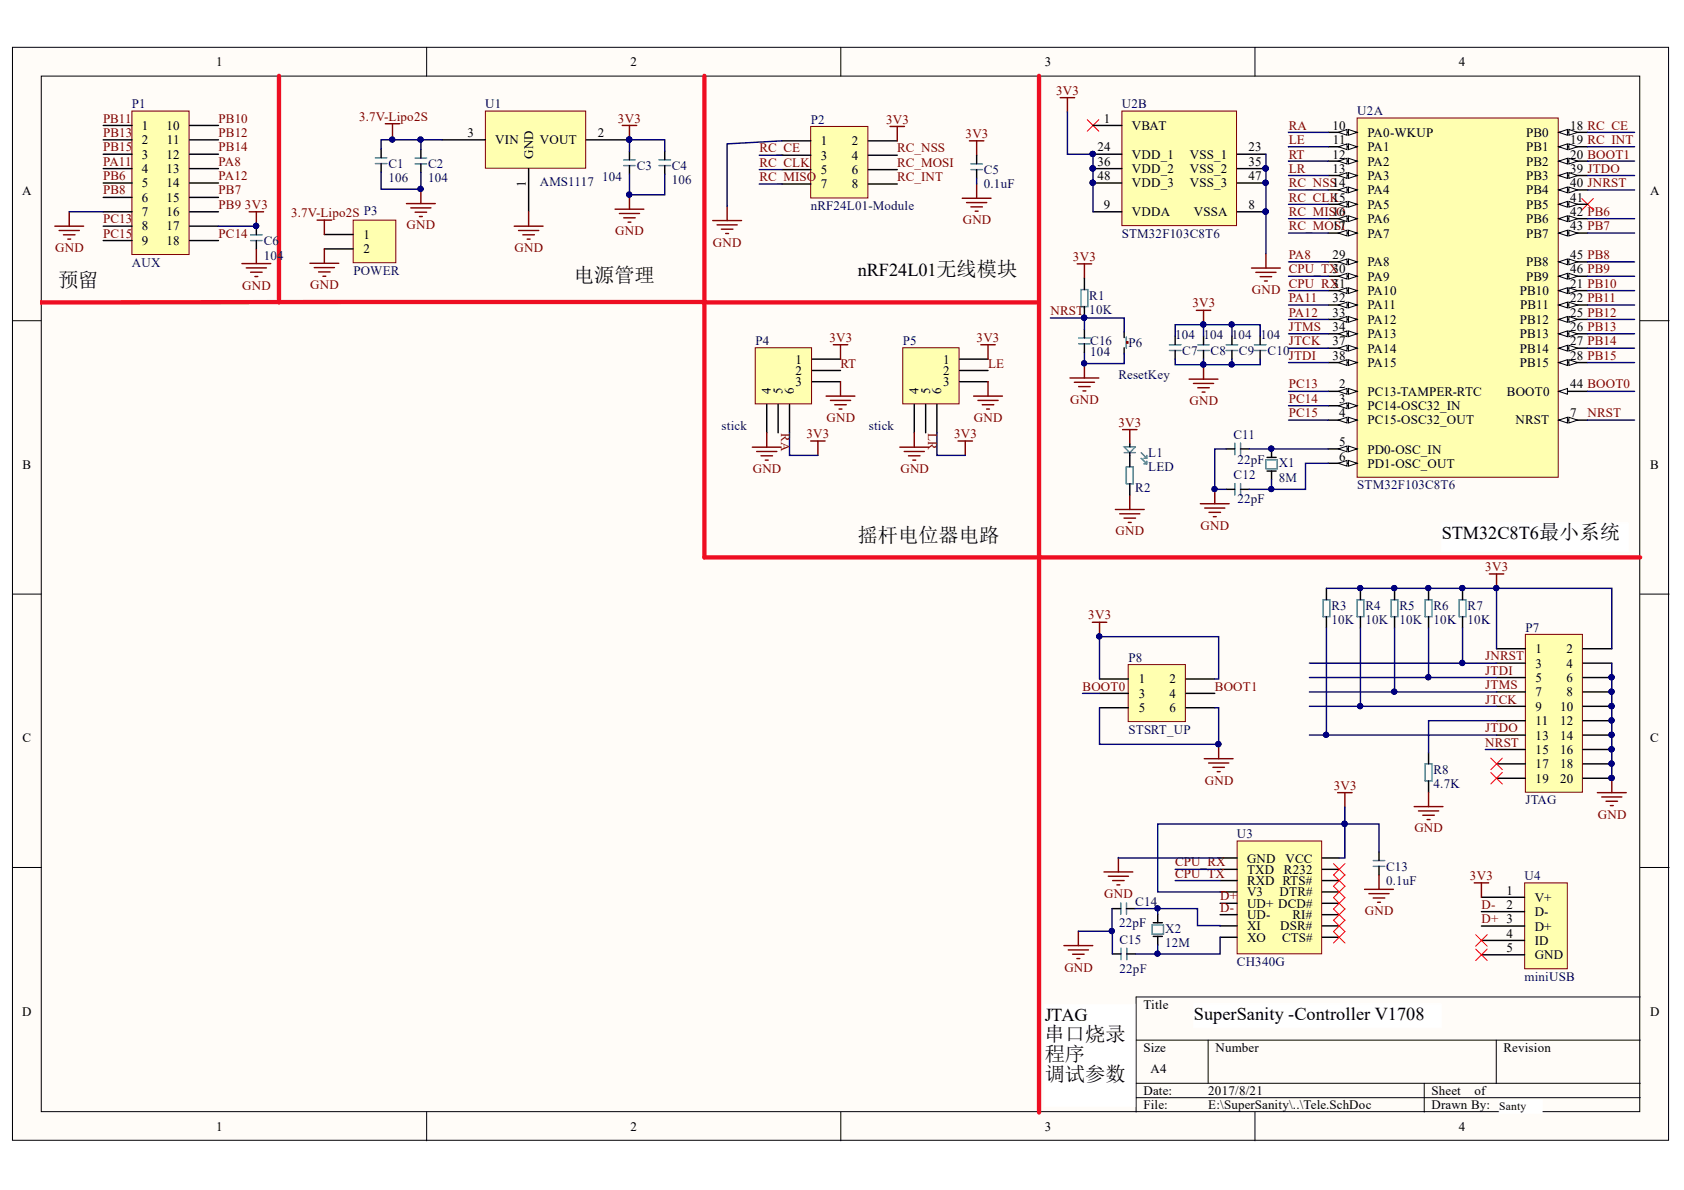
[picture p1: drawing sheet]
# Altium project telecontroller.PrjPcb
1 sheet, 39 parts. Net scope: global (net labels, ports and power ports of the same name join across sheets).
Board file: Tele.PcbDoc

## Sheet Tele.SchDoc
size A4

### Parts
C1  106  [LC-0402]
C2  104  [LC-0402]
C3  104  [LC-0402]
C4  106  [LC-0402]
C5  0.1uF  [LC-0402]
C6  104  [LC-0402]
C7  104  [LC-0402]
C8  104  [LC-0402]
C9  104  [LC-0402]
C10  104  [LC-0402]
C11  22pF  [LC-0402]
C12  22pF  [LC-0402]
C13  0.1uF  [LC-0402]
C14  22pF  [LC-0402]
C15  22pF  [LC-0402]
C16  104  [LC-0402]
L1  LED  [0603_LED_S1]
P1  AUX  [HDR2X9_CEN]
P2  nRF24L01-Module  [HDR2X4]
P3  POWER  [HDR1X2]
P4  stick  [Stick]
P5  stick  [Stick]
P6  ResetKey  [ResetKeyC5382]
P7  JTAG  [HDR2X10]
P8  STSRT_UP  [HDR2X3]
R1  10K  [Res-0402]
R2  10K  [Res-0402]
R3  10K  [Res-0402]
R4  10K  [Res-0402]
R5  10K  [Res-0402]
R6  10K  [Res-0402]
R7  10K  [Res-0402]
R8  4.7K  [Res-0402]
U1  AMS1117  [AMS1117]
U2  STM32F103C8T6  [STM-LQFP48_L]  (parts A,B of 2)
U3  CH340G  [LC-SOP-16_150mil]
U4  miniUSB  [miniUSB]
X1  8M  [LC-HC-49SMD]
X2  12M  [LC-HC-49SMD]

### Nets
3.7V-Lipo2S: C1.1 C2.1 P3.1 U1.3(VIN)
3V3: C3.1 C4.1 C5.1 C6.1 C7.1 C8.1 C9.1 C10.1 C13.1 L1.P P1.17 P2.2 P4.1 P4.6 P5.1 P5.6 P7.1 P7.2 P8.1 P8.2 R1.0 R3.0 R4.0 R5.0 R6.0 R7.0 U1.2(VOUT) U2.9(VDDA) U2.24(VDD_1) U2.36(VDD_2) U2.48(VDD_3) U3.4(V3) U3.16(VCC) U4.1(V+)
GND: C1.0 C2.0 C3.0 C4.0 C5.0 C6.0 C7.0 C8.0 C9.0 C10.0 C11.0 C12.0 C13.0 C14.0 C15.0 C16.0 P1.7 P2.1 P3.2 P4.3 P4.4 P5.3 P5.4 P6.0 P7.4 P7.6 P7.8 P7.10 P7.12 P7.14 P7.16 P7.18 P7.20 P8.5 P8.6 R2.1 R8.1 U1.1(GND) U2.8(VSSA) U2.23(VSS_1) U2.35(VSS_2) U2.47(VSS_3) U3.1(GND)
BOOT0: P8.3 U2.44(BOOT0)
BOOT1: P8.4 U2.20(PB2)
CPU_RX: U2.31(PA10) U3.2(TXD)
CPU_TX: U2.30(PA9) U3.3(RXD)
D+: U3.5(UD+) U4.3(D+)
D-: U3.6(UD-) U4.2(D-)
JNRST: P7.3 R7.1 U2.40(PB4)
JTCK: P7.9 R4.1 U2.37(PA14)
JTDI: P7.5 R6.1 U2.38(PA15)
JTDO: P7.13 R3.1 U2.39(PB3)
JTMS: P7.7 R5.1 U2.34(PA13)
LE: P5.2 U2.11(PA1)
LR: P5.5 U2.13(PA3)
NRST: C16.1 P6.1 P7.15 R1.1 U2.7(NRST)
PA8: P1.13 U2.29(PA8)
PA11: P1.4 U2.32(PA11)
PA12: P1.14 U2.33(PA12)
PB6: P1.5 U2.42(PB6)
PB7: P1.15 U2.43(PB7)
PB8: P1.6 U2.45(PB8)
PB9: P1.16 U2.46(PB9)
PB10: P1.10 U2.21(PB10)
PB11: P1.1 U2.22(PB11)
PB12: P1.11 U2.25(PB12)
PB13: P1.2 U2.26(PB13)
PB14: P1.12 U2.27(PB14)
PB15: P1.3 U2.28(PB15)
PC13: P1.8 U2.2(PC13-TAMPER-RTC)
PC14: P1.18 U2.3(PC14-OSC32_IN)
PC15: P1.9 U2.4(PC15-OSC32_OUT)
RA: P4.5 U2.10(PA0-WKUP)
RC_CE: P2.3 U2.18(PB0)
RC_CLK: P2.5 U2.15(PA5)
RC_INT: P2.8 U2.19(PB1)
RC_MISO: P2.7 U2.16(PA6)
RC_MOSI: P2.6 U2.17(PA7)
RC_NSS: P2.4 U2.14(PA4)
RT: P4.2 U2.12(PA2)
NetC11_1: C11.1 U2.5(PD0-OSC_IN) X1.0
NetC12_1: C12.1 U2.6(PD1-OSC_OUT) X1.1
NetC14_1: C14.1 U3.7(XI) X2.0
NetC15_1: C15.1 U3.8(XO) X2.1
NetL1_N: L1.N R2.0
NetP7_11: P7.11 R8.0

Not connected (* = marked no-connect by the designer): P7 17* 19*; U2 1(VBAT)* 41(PB5)*; U3 9(CTS#)* 10(DSR#)* 11(RI#)* 12(DCD#)* 13(DTR#)* 14(RTS#)* 15(R232)*; U4 4(ID)* 5(GND)*

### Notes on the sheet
- 预留
- 电源管理
- nRF24L01无线模块
- 摇杆电位器电路
- STM32C8T6最小系统
- SuperSanity -Controller V1708
- JTAG 串口烧录程序 调试参数
- Santy
